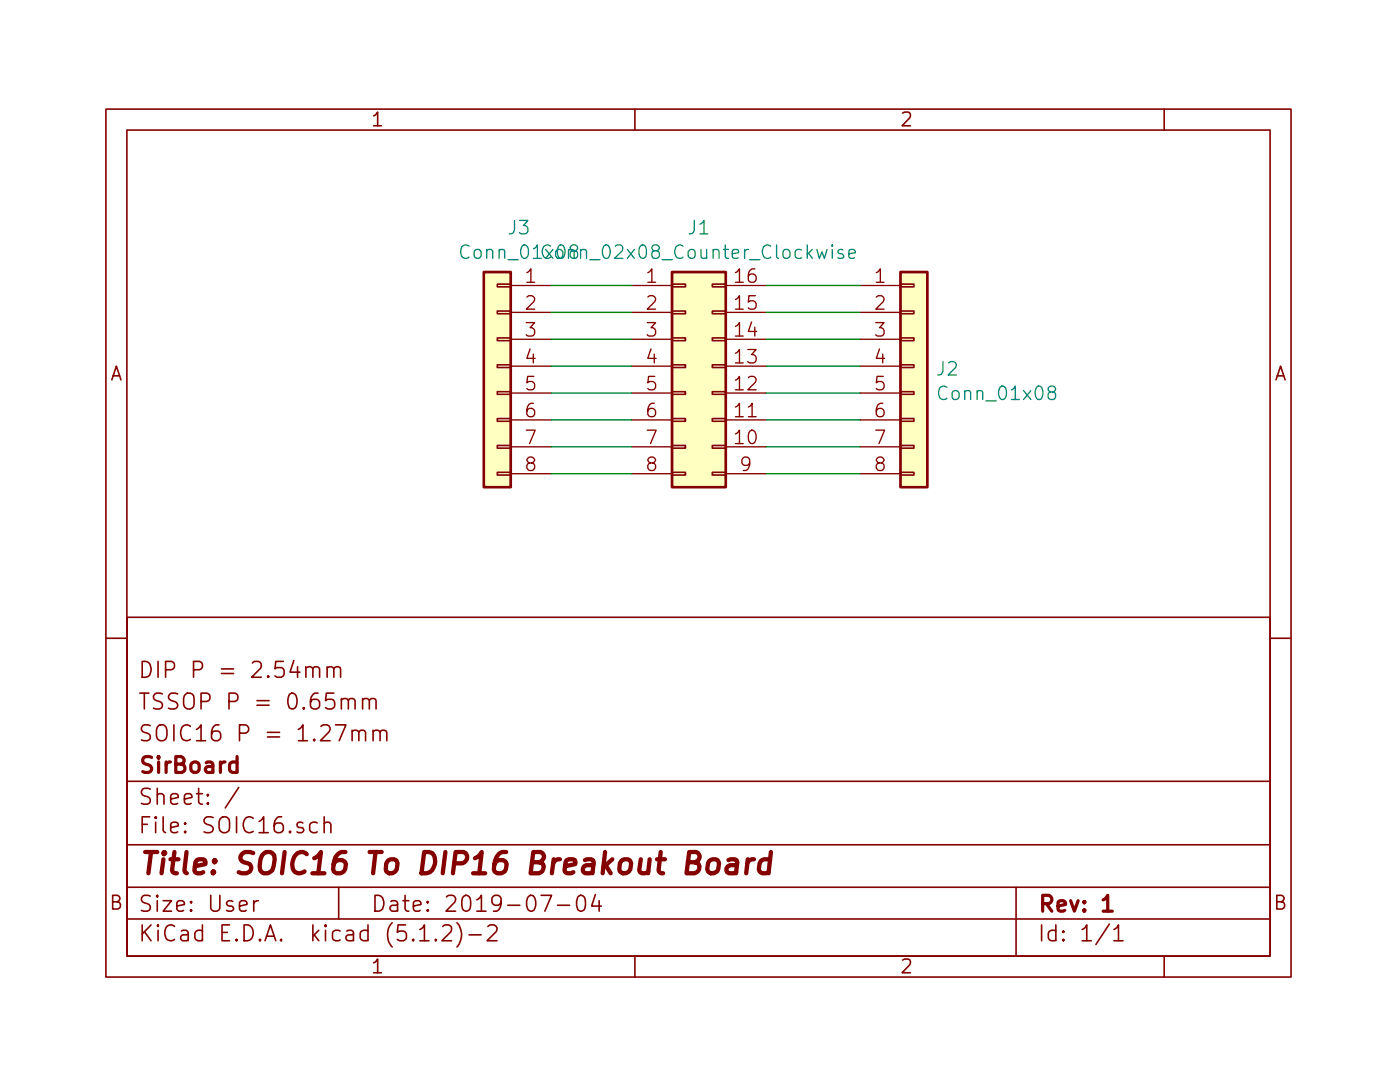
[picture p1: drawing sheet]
EESchema Schematic File Version 4
LIBS:SOIC16-cache
EELAYER 29 0
EELAYER END
$Descr User 5197 4016
encoding utf-8
Sheet 1 1
Title "SOIC16 To DIP16 Breakout Board"
Date "2019-07-04"
Rev "1"
Comp "SirBoard"
Comment1 "SOIC16 P = 1.27mm"
Comment2 "TSSOP P = 0.65mm"
Comment3 "DIP P = 2.54mm"
Comment4 ""
$EndDescr
$Comp
L Connector_Generic:Conn_01x08 J2
U 1 1
P 3400 1350
F 0 "J2" H 3480 1342 50  0000 L CNN
F 1 "Conn_01x08" H 3480 1251 50  0000 L CNN
F 2 "Connector_PinHeader_2.54mm:PinHeader_1x08_P2.54mm_Vertical" H 3400 1350 50  0001 C CNN
F 3 "~" H 3400 1350 50  0001 C CNN
	1    3400 1350
	1    0    0    -1  
$EndComp
$Comp
L Connector_Generic:Conn_01x08 J3
U 1 1
P 1850 1350
F 0 "J3" H 1768 1867 50  0000 C CNN
F 1 "Conn_01x08" H 1768 1776 50  0000 C CNN
F 2 "Connector_PinHeader_2.54mm:PinHeader_1x08_P2.54mm_Vertical" H 1850 1350 50  0001 C CNN
F 3 "~" H 1850 1350 50  0001 C CNN
	1    1850 1350
	-1   0    0    -1  
$EndComp
$Comp
L Connector_Generic:Conn_02x08_Counter_Clockwise J1
U 1 1
P 2550 1350
F 0 "J1" H 2600 1867 50  0000 C CNN
F 1 "Conn_02x08_Counter_Clockwise" H 2600 1776 50  0000 C CNN
F 2 "Package_SO:SOIC-16_3.9x9.9mm_P1.27mm" H 2550 1350 50  0001 C CNN
F 3 "~" H 2550 1350 50  0001 C CNN
	1    2550 1350
	1    0    0    -1  
$EndComp
Wire Wire Line
	2050 1050 2350 1050
Wire Wire Line
	2350 1150 2050 1150
Wire Wire Line
	2050 1250 2350 1250
Wire Wire Line
	2350 1350 2050 1350
Wire Wire Line
	2050 1450 2350 1450
Wire Wire Line
	2350 1550 2050 1550
Wire Wire Line
	2050 1650 2350 1650
Wire Wire Line
	2350 1750 2050 1750
Wire Wire Line
	2850 1050 3200 1050
Wire Wire Line
	3200 1150 2850 1150
Wire Wire Line
	2850 1250 3200 1250
Wire Wire Line
	3200 1350 2850 1350
Wire Wire Line
	2850 1450 3200 1450
Wire Wire Line
	3200 1550 2850 1550
Wire Wire Line
	2850 1650 3200 1650
Wire Wire Line
	3200 1750 2850 1750
$EndSCHEMATC
